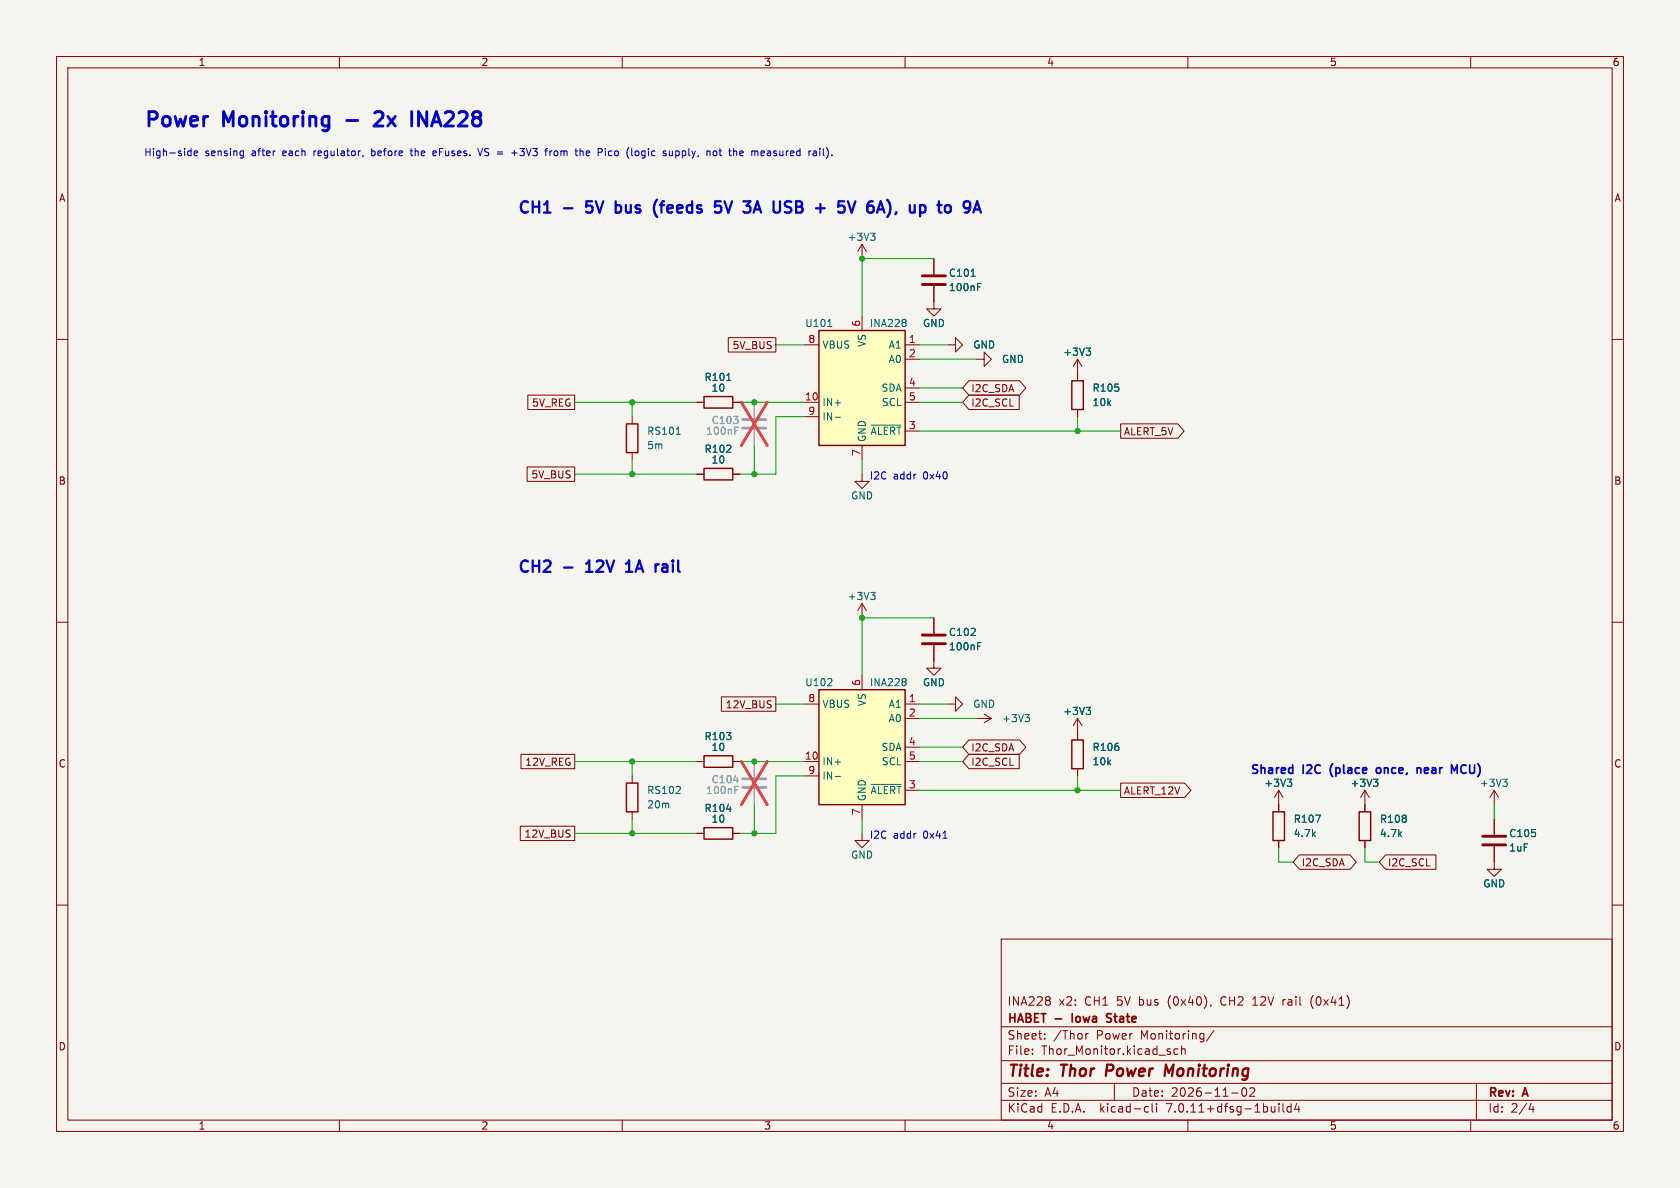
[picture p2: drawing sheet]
(kicad_sch (version 20230121) (generator eeschema)

 (paper "A4")

 (title_block
  (title "Thor Power Monitoring")
  (date "2026-11-02")
  (rev "A")
  (company "HABET - Iowa State")
  (comment 1 "INA228 x2: CH1 5V bus (0x40), CH2 12V rail (0x41)"))

 (lib_symbols
 (symbol "Device:C" (pin_numbers hide) (pin_names (offset 0.254)) (in_bom yes) (on_board yes)
  (property "Reference" "C" (at 0.635 2.54 0) (effects (font (size 1.27 1.27)) (justify left)))
  (property "Value" "C" (at 0.635 -2.54 0) (effects (font (size 1.27 1.27)) (justify left)))
  (property "Footprint" "" (at 0.9652 -3.81 0) (effects (font (size 1.27 1.27)) hide))
  (property "Datasheet" "~" (at 0 0 0) (effects (font (size 1.27 1.27)) hide))
  (symbol "C_0_1"
   (polyline (pts (xy -2.032 -0.762) (xy 2.032 -0.762)) (stroke (width 0.508) (type default)) (fill (type none)))
   (polyline (pts (xy -2.032 0.762) (xy 2.032 0.762)) (stroke (width 0.508) (type default)) (fill (type none))))
  (symbol "C_1_1"
   (pin passive line (at 0 3.81 270) (length 2.794) (name "~" (effects (font (size 1.27 1.27)))) (number "1" (effects (font (size 1.27 1.27)))))
   (pin passive line (at 0 -3.81 90) (length 2.794) (name "~" (effects (font (size 1.27 1.27)))) (number "2" (effects (font (size 1.27 1.27)))))))
 (symbol "Device:R" (pin_numbers hide) (pin_names (offset 0)) (in_bom yes) (on_board yes)
  (property "Reference" "R" (at 2.032 0 90) (effects (font (size 1.27 1.27))))
  (property "Value" "R" (at 0 0 90) (effects (font (size 1.27 1.27))))
  (property "Footprint" "" (at -1.778 0 90) (effects (font (size 1.27 1.27)) hide))
  (property "Datasheet" "~" (at 0 0 0) (effects (font (size 1.27 1.27)) hide))
  (symbol "R_0_1"
   (rectangle (start -1.016 -2.54) (end 1.016 2.54) (stroke (width 0.254) (type default)) (fill (type none))))
  (symbol "R_1_1"
   (pin passive line (at 0 3.81 270) (length 1.27) (name "~" (effects (font (size 1.27 1.27)))) (number "1" (effects (font (size 1.27 1.27)))))
   (pin passive line (at 0 -3.81 90) (length 1.27) (name "~" (effects (font (size 1.27 1.27)))) (number "2" (effects (font (size 1.27 1.27)))))))
 (symbol "Thor_Power:INA228" (in_bom yes) (on_board yes)
  (property "Reference" "U" (at -7.62 11.43 0) (effects (font (size 1.27 1.27)) (justify left bottom)))
  (property "Value" "INA228" (at 7.62 11.43 0) (effects (font (size 1.27 1.27)) (justify right bottom)))
  (property "Footprint" "Package_SO:VSSOP-10_3x3mm_P0.5mm" (at 0 -15.24 0) (effects (font (size 1.27 1.27)) hide))
  (property "Datasheet" "https://www.ti.com/lit/ds/symlink/ina228.pdf" (at 0 0 0) (effects (font (size 1.27 1.27)) hide))
  (symbol "INA228_0_1"
   (rectangle (start -7.62 10.16) (end 7.62 -10.16) (stroke (width 0.254) (type default)) (fill (type background))))
  (symbol "INA228_1_1"
   (pin input line (at 10.16 7.62 180) (length 2.54) (name "A1" (effects (font (size 1.27 1.27)))) (number "1" (effects (font (size 1.27 1.27)))))
   (pin input line (at 10.16 5.08 180) (length 2.54) (name "A0" (effects (font (size 1.27 1.27)))) (number "2" (effects (font (size 1.27 1.27)))))
   (pin open_collector line (at 10.16 -7.62 180) (length 2.54) (name "~{ALERT}" (effects (font (size 1.27 1.27)))) (number "3" (effects (font (size 1.27 1.27)))))
   (pin bidirectional line (at 10.16 0 180) (length 2.54) (name "SDA" (effects (font (size 1.27 1.27)))) (number "4" (effects (font (size 1.27 1.27)))))
   (pin input line (at 10.16 -2.54 180) (length 2.54) (name "SCL" (effects (font (size 1.27 1.27)))) (number "5" (effects (font (size 1.27 1.27)))))
   (pin power_in line (at 0 12.7 270) (length 2.54) (name "VS" (effects (font (size 1.27 1.27)))) (number "6" (effects (font (size 1.27 1.27)))))
   (pin power_in line (at 0 -12.7 90) (length 2.54) (name "GND" (effects (font (size 1.27 1.27)))) (number "7" (effects (font (size 1.27 1.27)))))
   (pin input line (at -10.16 7.62 0) (length 2.54) (name "VBUS" (effects (font (size 1.27 1.27)))) (number "8" (effects (font (size 1.27 1.27)))))
   (pin input line (at -10.16 -5.08 0) (length 2.54) (name "IN-" (effects (font (size 1.27 1.27)))) (number "9" (effects (font (size 1.27 1.27)))))
   (pin input line (at -10.16 -2.54 0) (length 2.54) (name "IN+" (effects (font (size 1.27 1.27)))) (number "10" (effects (font (size 1.27 1.27)))))))
 (symbol "power:+3V3" (power) (pin_names (offset 0)) (in_bom yes) (on_board yes)
  (property "Reference" "#PWR" (at 0 -3.81 0) (effects (font (size 1.27 1.27)) hide))
  (property "Value" "+3V3" (at 0 3.556 0) (effects (font (size 1.27 1.27))))
  (property "Footprint" "" (at 0 0 0) (effects (font (size 1.27 1.27)) hide))
  (property "Datasheet" "" (at 0 0 0) (effects (font (size 1.27 1.27)) hide))
  (symbol "+3V3_0_1"
   (polyline (pts (xy -0.762 1.27) (xy 0 2.54)) (stroke (width 0) (type default)) (fill (type none)))
   (polyline (pts (xy 0 0) (xy 0 2.54)) (stroke (width 0) (type default)) (fill (type none)))
   (polyline (pts (xy 0 2.54) (xy 0.762 1.27)) (stroke (width 0) (type default)) (fill (type none))))
  (symbol "+3V3_1_1"
   (pin power_in line (at 0 0 90) (length 0) hide (name "+3V3" (effects (font (size 1.27 1.27)))) (number "1" (effects (font (size 1.27 1.27)))))))
 (symbol "power:GND" (power) (pin_names (offset 0)) (in_bom yes) (on_board yes)
  (property "Reference" "#PWR" (at 0 -6.35 0) (effects (font (size 1.27 1.27)) hide))
  (property "Value" "GND" (at 0 -3.81 0) (effects (font (size 1.27 1.27))))
  (property "Footprint" "" (at 0 0 0) (effects (font (size 1.27 1.27)) hide))
  (property "Datasheet" "" (at 0 0 0) (effects (font (size 1.27 1.27)) hide))
  (symbol "GND_0_1"
   (polyline (pts (xy 0 0) (xy 0 -1.27) (xy 1.27 -1.27) (xy 0 -2.54) (xy -1.27 -1.27) (xy 0 -1.27)) (stroke (width 0) (type default)) (fill (type none))))
  (symbol "GND_1_1"
   (pin power_in line (at 0 0 270) (length 0) hide (name "GND" (effects (font (size 1.27 1.27)))) (number "1" (effects (font (size 1.27 1.27))))))))

 (junction (at 111.76 71.12) (diameter 0) (color 0 0 0 0))
 (junction (at 111.76 83.82) (diameter 0) (color 0 0 0 0))
 (junction (at 133.35 71.12) (diameter 0) (color 0 0 0 0))
 (junction (at 133.35 83.82) (diameter 0) (color 0 0 0 0))
 (junction (at 152.4 45.72) (diameter 0) (color 0 0 0 0))
 (junction (at 190.5 76.2) (diameter 0) (color 0 0 0 0))
 (junction (at 111.76 134.62) (diameter 0) (color 0 0 0 0))
 (junction (at 111.76 147.32) (diameter 0) (color 0 0 0 0))
 (junction (at 133.35 134.62) (diameter 0) (color 0 0 0 0))
 (junction (at 133.35 147.32) (diameter 0) (color 0 0 0 0))
 (junction (at 152.4 109.22) (diameter 0) (color 0 0 0 0))
 (junction (at 190.5 139.7) (diameter 0) (color 0 0 0 0))
 (wire (pts (xy 111.76 73.66) (xy 111.76 71.12)) (stroke (width 0) (type default)))
 (wire (pts (xy 111.76 81.28) (xy 111.76 83.82)) (stroke (width 0) (type default)))
 (wire (pts (xy 101.6 71.12) (xy 111.76 71.12)) (stroke (width 0) (type default)))
 (wire (pts (xy 111.76 71.12) (xy 123.19 71.12)) (stroke (width 0) (type default)))
 (wire (pts (xy 101.6 83.82) (xy 111.76 83.82)) (stroke (width 0) (type default)))
 (wire (pts (xy 111.76 83.82) (xy 123.19 83.82)) (stroke (width 0) (type default)))
 (wire (pts (xy 130.81 71.12) (xy 133.35 71.12)) (stroke (width 0) (type default)))
 (wire (pts (xy 133.35 71.12) (xy 142.24 71.12)) (stroke (width 0) (type default)))
 (wire (pts (xy 130.81 83.82) (xy 133.35 83.82)) (stroke (width 0) (type default)))
 (wire (pts (xy 133.35 83.82) (xy 137.16 83.82)) (stroke (width 0) (type default)))
 (wire (pts (xy 137.16 83.82) (xy 137.16 73.66)) (stroke (width 0) (type default)))
 (wire (pts (xy 137.16 73.66) (xy 142.24 73.66)) (stroke (width 0) (type default)))
 (wire (pts (xy 133.35 78.74) (xy 133.35 83.82)) (stroke (width 0) (type default)))
 (wire (pts (xy 137.16 60.96) (xy 142.24 60.96)) (stroke (width 0) (type default)))
 (wire (pts (xy 152.4 55.88) (xy 152.4 45.72)) (stroke (width 0) (type default)))
 (wire (pts (xy 152.4 45.72) (xy 165.1 45.72)) (stroke (width 0) (type default)))
 (wire (pts (xy 152.4 81.28) (xy 152.4 83.82)) (stroke (width 0) (type default)))
 (wire (pts (xy 162.56 60.96) (xy 167.64 60.96)) (stroke (width 0) (type default)))
 (wire (pts (xy 162.56 63.5) (xy 172.72 63.5)) (stroke (width 0) (type default)))
 (wire (pts (xy 162.56 68.58) (xy 170.18 68.58)) (stroke (width 0) (type default)))
 (wire (pts (xy 162.56 71.12) (xy 170.18 71.12)) (stroke (width 0) (type default)))
 (wire (pts (xy 162.56 76.2) (xy 190.5 76.2)) (stroke (width 0) (type default)))
 (wire (pts (xy 190.5 76.2) (xy 198.12 76.2)) (stroke (width 0) (type default)))
 (wire (pts (xy 190.5 73.66) (xy 190.5 76.2)) (stroke (width 0) (type default)))
 (wire (pts (xy 111.76 137.16) (xy 111.76 134.62)) (stroke (width 0) (type default)))
 (wire (pts (xy 111.76 144.78) (xy 111.76 147.32)) (stroke (width 0) (type default)))
 (wire (pts (xy 101.6 134.62) (xy 111.76 134.62)) (stroke (width 0) (type default)))
 (wire (pts (xy 111.76 134.62) (xy 123.19 134.62)) (stroke (width 0) (type default)))
 (wire (pts (xy 101.6 147.32) (xy 111.76 147.32)) (stroke (width 0) (type default)))
 (wire (pts (xy 111.76 147.32) (xy 123.19 147.32)) (stroke (width 0) (type default)))
 (wire (pts (xy 130.81 134.62) (xy 133.35 134.62)) (stroke (width 0) (type default)))
 (wire (pts (xy 133.35 134.62) (xy 142.24 134.62)) (stroke (width 0) (type default)))
 (wire (pts (xy 130.81 147.32) (xy 133.35 147.32)) (stroke (width 0) (type default)))
 (wire (pts (xy 133.35 147.32) (xy 137.16 147.32)) (stroke (width 0) (type default)))
 (wire (pts (xy 137.16 147.32) (xy 137.16 137.16)) (stroke (width 0) (type default)))
 (wire (pts (xy 137.16 137.16) (xy 142.24 137.16)) (stroke (width 0) (type default)))
 (wire (pts (xy 133.35 142.24) (xy 133.35 147.32)) (stroke (width 0) (type default)))
 (wire (pts (xy 137.16 124.46) (xy 142.24 124.46)) (stroke (width 0) (type default)))
 (wire (pts (xy 152.4 119.38) (xy 152.4 109.22)) (stroke (width 0) (type default)))
 (wire (pts (xy 152.4 109.22) (xy 165.1 109.22)) (stroke (width 0) (type default)))
 (wire (pts (xy 152.4 144.78) (xy 152.4 147.32)) (stroke (width 0) (type default)))
 (wire (pts (xy 162.56 124.46) (xy 167.64 124.46)) (stroke (width 0) (type default)))
 (wire (pts (xy 162.56 127) (xy 172.72 127)) (stroke (width 0) (type default)))
 (wire (pts (xy 162.56 132.08) (xy 170.18 132.08)) (stroke (width 0) (type default)))
 (wire (pts (xy 162.56 134.62) (xy 170.18 134.62)) (stroke (width 0) (type default)))
 (wire (pts (xy 162.56 139.7) (xy 190.5 139.7)) (stroke (width 0) (type default)))
 (wire (pts (xy 190.5 139.7) (xy 198.12 139.7)) (stroke (width 0) (type default)))
 (wire (pts (xy 190.5 137.16) (xy 190.5 139.7)) (stroke (width 0) (type default)))
 (wire (pts (xy 226.06 149.86) (xy 226.06 152.4)) (stroke (width 0) (type default)))
 (wire (pts (xy 226.06 152.4) (xy 228.6 152.4)) (stroke (width 0) (type default)))
 (wire (pts (xy 241.3 149.86) (xy 241.3 152.4)) (stroke (width 0) (type default)))
 (wire (pts (xy 241.3 152.4) (xy 243.84 152.4)) (stroke (width 0) (type default)))
 (wire (pts (xy 264.16 142.24) (xy 264.16 144.78)) (stroke (width 0) (type default)))
 (text "Power Monitoring - 2x INA228" (at 25.4 22.86 0) (effects (font (size 2.54 2.54) bold) (justify left bottom)))
 (text "High-side sensing after each regulator, before the eFuses. VS = +3V3 from the Pico (logic supply, not the measured rail)." (at 25.4 27.94 0) (effects (font (size 1.27 1.27)) (justify left bottom)))
 (text "CH1 - 5V bus (feeds 5V 3A USB + 5V 6A), up to 9A" (at 91.44 38.1 0) (effects (font (size 2.0 2.0) bold) (justify left bottom)))
 (symbol (lib_id "Thor_Power:INA228") (at 152.4 68.58 0) (unit 1) (in_bom yes) (on_board yes) (dnp no)
  (property "Reference" "U101" (at 142.24 57.15 0) (effects (font (size 1.27 1.27)) (justify left)))
  (property "Value" "INA228" (at 153.67 57.15 0) (effects (font (size 1.27 1.27)) (justify left)))
  (property "Footprint" "Package_SO:VSSOP-10_3x3mm_P0.5mm" (at 152.4 68.58 0) (effects (font (size 1.27 1.27)) hide))
  (property "Datasheet" "https://www.ti.com/lit/ds/symlink/ina228.pdf" (at 152.4 68.58 0) (effects (font (size 1.27 1.27)) hide))
  (property "MPN" "INA228AIDGSR" (at 152.4 68.58 0) (effects (font (size 1.27 1.27)) hide))
  (property "Manufacturer" "Texas Instruments" (at 152.4 68.58 0) (effects (font (size 1.27 1.27)) hide)) (pin "1") (pin "2") (pin "3") (pin "4") (pin "5") (pin "6") (pin "7") (pin "8") (pin "9") (pin "10"))
 (text "I2C addr 0x40" (at 153.67 85.09 0) (effects (font (size 1.27 1.27)) (justify left bottom)))
 (symbol (lib_id "Device:R") (at 111.76 77.47 0) (unit 1) (in_bom yes) (on_board yes) (dnp no)
  (property "Reference" "RS101" (at 114.3 76.2 0) (effects (font (size 1.27 1.27)) (justify left)))
  (property "Value" "5m" (at 114.3 78.74 0) (effects (font (size 1.27 1.27)) (justify left)))
  (property "Footprint" "Resistor_SMD:R_2512_6332Metric" (at 111.76 77.47 0) (effects (font (size 1.27 1.27)) hide))
  (property "Datasheet" "~" (at 111.76 77.47 0) (effects (font (size 1.27 1.27)) hide))
  (property "MPN" "WSL25125L000FEA" (at 111.76 77.47 0) (effects (font (size 1.27 1.27)) hide))
  (property "Manufacturer" "Vishay Dale" (at 111.76 77.47 0) (effects (font (size 1.27 1.27)) hide))
  (property "Note" "Kelvin-route IN+/IN- from inner pad edges" (at 111.76 77.47 0) (effects (font (size 1.27 1.27)) hide)) (pin "1") (pin "2"))
 (global_label "5V_REG" (shape passive) (at 101.6 71.12 180) (fields_autoplaced) (effects (font (size 1.27 1.27)) (justify right))
  (property "Intersheetrefs" "${INTERSHEET_REFS}" (at 101.6 71.12 0) (effects (font (size 1.27 1.27)) (justify right) hide)))
 (global_label "5V_BUS" (shape passive) (at 101.6 83.82 180) (fields_autoplaced) (effects (font (size 1.27 1.27)) (justify right))
  (property "Intersheetrefs" "${INTERSHEET_REFS}" (at 101.6 83.82 0) (effects (font (size 1.27 1.27)) (justify right) hide)))
 (symbol (lib_id "Device:R") (at 127 71.12 90) (unit 1) (in_bom yes) (on_board yes) (dnp no)
  (property "Reference" "R101" (at 127 66.675 90) (effects (font (size 1.27 1.27))))
  (property "Value" "10" (at 127 68.58 90) (effects (font (size 1.27 1.27))))
  (property "Footprint" "Resistor_SMD:R_0603_1608Metric" (at 127 71.12 0) (effects (font (size 1.27 1.27)) hide))
  (property "Datasheet" "~" (at 127 71.12 0) (effects (font (size 1.27 1.27)) hide))
  (property "MPN" "RC0603FR-0710RL" (at 127 71.12 0) (effects (font (size 1.27 1.27)) hide))
  (property "Manufacturer" "Yageo" (at 127 71.12 0) (effects (font (size 1.27 1.27)) hide)) (pin "1") (pin "2"))
 (symbol (lib_id "Device:R") (at 127 83.82 90) (unit 1) (in_bom yes) (on_board yes) (dnp no)
  (property "Reference" "R102" (at 127 79.375 90) (effects (font (size 1.27 1.27))))
  (property "Value" "10" (at 127 81.28 90) (effects (font (size 1.27 1.27))))
  (property "Footprint" "Resistor_SMD:R_0603_1608Metric" (at 127 83.82 0) (effects (font (size 1.27 1.27)) hide))
  (property "Datasheet" "~" (at 127 83.82 0) (effects (font (size 1.27 1.27)) hide))
  (property "MPN" "RC0603FR-0710RL" (at 127 83.82 0) (effects (font (size 1.27 1.27)) hide))
  (property "Manufacturer" "Yageo" (at 127 83.82 0) (effects (font (size 1.27 1.27)) hide)) (pin "1") (pin "2"))
 (symbol (lib_id "Device:C") (at 133.35 74.93 0) (unit 1) (in_bom yes) (on_board yes) (dnp yes)
  (property "Reference" "C103" (at 130.81 74.295 0) (effects (font (size 1.27 1.27)) (justify right)))
  (property "Value" "100nF" (at 130.81 76.2 0) (effects (font (size 1.27 1.27)) (justify right)))
  (property "Footprint" "Capacitor_SMD:C_0603_1608Metric" (at 133.35 74.93 0) (effects (font (size 1.27 1.27)) hide))
  (property "Datasheet" "~" (at 133.35 74.93 0) (effects (font (size 1.27 1.27)) hide))
  (property "MPN" "GRM188R71H104KA93D" (at 133.35 74.93 0) (effects (font (size 1.27 1.27)) hide))
  (property "Manufacturer" "Murata" (at 133.35 74.93 0) (effects (font (size 1.27 1.27)) hide))
  (property "Note" "DNP - optional input filter" (at 133.35 74.93 0) (effects (font (size 1.27 1.27)) hide)) (pin "1") (pin "2"))
 (global_label "5V_BUS" (shape passive) (at 137.16 60.96 180) (fields_autoplaced) (effects (font (size 1.27 1.27)) (justify right))
  (property "Intersheetrefs" "${INTERSHEET_REFS}" (at 137.16 60.96 0) (effects (font (size 1.27 1.27)) (justify right) hide)))
 (symbol (lib_id "power:+3V3") (at 152.4 45.72 0) (unit 1) (in_bom yes) (on_board yes) (dnp no)
  (property "Reference" "#PWR001" (at 152.4 45.72 0) (effects (font (size 1.27 1.27)) hide))
  (property "Value" "+3V3" (at 152.4 41.91 0) (effects (font (size 1.27 1.27))))
  (property "Footprint" "" (at 152.4 45.72 0) (effects (font (size 1.27 1.27)) hide))
  (property "Datasheet" "" (at 152.4 45.72 0) (effects (font (size 1.27 1.27)) hide)) (pin "1"))
 (symbol (lib_id "Device:C") (at 165.1 49.53 0) (unit 1) (in_bom yes) (on_board yes) (dnp no)
  (property "Reference" "C101" (at 167.64 48.26 0) (effects (font (size 1.27 1.27)) (justify left)))
  (property "Value" "100nF" (at 167.64 50.8 0) (effects (font (size 1.27 1.27)) (justify left)))
  (property "Footprint" "Capacitor_SMD:C_0603_1608Metric" (at 165.1 49.53 0) (effects (font (size 1.27 1.27)) hide))
  (property "Datasheet" "~" (at 165.1 49.53 0) (effects (font (size 1.27 1.27)) hide))
  (property "MPN" "GRM188R71C104KA01D" (at 165.1 49.53 0) (effects (font (size 1.27 1.27)) hide))
  (property "Manufacturer" "Murata" (at 165.1 49.53 0) (effects (font (size 1.27 1.27)) hide)) (pin "1") (pin "2"))
 (symbol (lib_id "power:GND") (at 165.1 53.34 0) (unit 1) (in_bom yes) (on_board yes) (dnp no)
  (property "Reference" "#PWR002" (at 165.1 53.34 0) (effects (font (size 1.27 1.27)) hide))
  (property "Value" "GND" (at 165.1 57.15 0) (effects (font (size 1.27 1.27))))
  (property "Footprint" "" (at 165.1 53.34 0) (effects (font (size 1.27 1.27)) hide))
  (property "Datasheet" "" (at 165.1 53.34 0) (effects (font (size 1.27 1.27)) hide)) (pin "1"))
 (symbol (lib_id "power:GND") (at 152.4 83.82 0) (unit 1) (in_bom yes) (on_board yes) (dnp no)
  (property "Reference" "#PWR003" (at 152.4 83.82 0) (effects (font (size 1.27 1.27)) hide))
  (property "Value" "GND" (at 152.4 87.63 0) (effects (font (size 1.27 1.27))))
  (property "Footprint" "" (at 152.4 83.82 0) (effects (font (size 1.27 1.27)) hide))
  (property "Datasheet" "" (at 152.4 83.82 0) (effects (font (size 1.27 1.27)) hide)) (pin "1"))
 (symbol (lib_id "power:GND") (at 167.64 60.96 90) (unit 1) (in_bom yes) (on_board yes) (dnp no)
  (property "Reference" "#PWR004" (at 167.64 60.96 0) (effects (font (size 1.27 1.27)) hide))
  (property "Value" "GND" (at 173.99 60.96 90) (effects (font (size 1.27 1.27))))
  (property "Footprint" "" (at 167.64 60.96 0) (effects (font (size 1.27 1.27)) hide))
  (property "Datasheet" "" (at 167.64 60.96 0) (effects (font (size 1.27 1.27)) hide)) (pin "1"))
 (symbol (lib_id "power:GND") (at 172.72 63.5 90) (unit 1) (in_bom yes) (on_board yes) (dnp no)
  (property "Reference" "#PWR005" (at 172.72 63.5 0) (effects (font (size 1.27 1.27)) hide))
  (property "Value" "GND" (at 179.07 63.5 90) (effects (font (size 1.27 1.27))))
  (property "Footprint" "" (at 172.72 63.5 0) (effects (font (size 1.27 1.27)) hide))
  (property "Datasheet" "" (at 172.72 63.5 0) (effects (font (size 1.27 1.27)) hide)) (pin "1"))
 (global_label "I2C_SDA" (shape bidirectional) (at 170.18 68.58 0) (fields_autoplaced) (effects (font (size 1.27 1.27)) (justify left))
  (property "Intersheetrefs" "${INTERSHEET_REFS}" (at 170.18 68.58 0) (effects (font (size 1.27 1.27)) (justify left) hide)))
 (global_label "I2C_SCL" (shape input) (at 170.18 71.12 0) (fields_autoplaced) (effects (font (size 1.27 1.27)) (justify left))
  (property "Intersheetrefs" "${INTERSHEET_REFS}" (at 170.18 71.12 0) (effects (font (size 1.27 1.27)) (justify left) hide)))
 (global_label "ALERT_5V" (shape output) (at 198.12 76.2 0) (fields_autoplaced) (effects (font (size 1.27 1.27)) (justify left))
  (property "Intersheetrefs" "${INTERSHEET_REFS}" (at 198.12 76.2 0) (effects (font (size 1.27 1.27)) (justify left) hide)))
 (symbol (lib_id "Device:R") (at 190.5 69.85 0) (unit 1) (in_bom yes) (on_board yes) (dnp no)
  (property "Reference" "R105" (at 193.04 68.58 0) (effects (font (size 1.27 1.27)) (justify left)))
  (property "Value" "10k" (at 193.04 71.12 0) (effects (font (size 1.27 1.27)) (justify left)))
  (property "Footprint" "Resistor_SMD:R_0603_1608Metric" (at 190.5 69.85 0) (effects (font (size 1.27 1.27)) hide))
  (property "Datasheet" "~" (at 190.5 69.85 0) (effects (font (size 1.27 1.27)) hide))
  (property "MPN" "RC0603FR-0710KL" (at 190.5 69.85 0) (effects (font (size 1.27 1.27)) hide))
  (property "Manufacturer" "Yageo" (at 190.5 69.85 0) (effects (font (size 1.27 1.27)) hide)) (pin "1") (pin "2"))
 (symbol (lib_id "power:+3V3") (at 190.5 66.04 0) (unit 1) (in_bom yes) (on_board yes) (dnp no)
  (property "Reference" "#PWR006" (at 190.5 66.04 0) (effects (font (size 1.27 1.27)) hide))
  (property "Value" "+3V3" (at 190.5 62.23 0) (effects (font (size 1.27 1.27))))
  (property "Footprint" "" (at 190.5 66.04 0) (effects (font (size 1.27 1.27)) hide))
  (property "Datasheet" "" (at 190.5 66.04 0) (effects (font (size 1.27 1.27)) hide)) (pin "1"))
 (text "CH2 - 12V 1A rail" (at 91.44 101.6 0) (effects (font (size 2.0 2.0) bold) (justify left bottom)))
 (symbol (lib_id "Thor_Power:INA228") (at 152.4 132.08 0) (unit 1) (in_bom yes) (on_board yes) (dnp no)
  (property "Reference" "U102" (at 142.24 120.65 0) (effects (font (size 1.27 1.27)) (justify left)))
  (property "Value" "INA228" (at 153.67 120.65 0) (effects (font (size 1.27 1.27)) (justify left)))
  (property "Footprint" "Package_SO:VSSOP-10_3x3mm_P0.5mm" (at 152.4 132.08 0) (effects (font (size 1.27 1.27)) hide))
  (property "Datasheet" "https://www.ti.com/lit/ds/symlink/ina228.pdf" (at 152.4 132.08 0) (effects (font (size 1.27 1.27)) hide))
  (property "MPN" "INA228AIDGSR" (at 152.4 132.08 0) (effects (font (size 1.27 1.27)) hide))
  (property "Manufacturer" "Texas Instruments" (at 152.4 132.08 0) (effects (font (size 1.27 1.27)) hide)) (pin "1") (pin "2") (pin "3") (pin "4") (pin "5") (pin "6") (pin "7") (pin "8") (pin "9") (pin "10"))
 (text "I2C addr 0x41" (at 153.67 148.59 0) (effects (font (size 1.27 1.27)) (justify left bottom)))
 (symbol (lib_id "Device:R") (at 111.76 140.97 0) (unit 1) (in_bom yes) (on_board yes) (dnp no)
  (property "Reference" "RS102" (at 114.3 139.7 0) (effects (font (size 1.27 1.27)) (justify left)))
  (property "Value" "20m" (at 114.3 142.24 0) (effects (font (size 1.27 1.27)) (justify left)))
  (property "Footprint" "Resistor_SMD:R_1206_3216Metric" (at 111.76 140.97 0) (effects (font (size 1.27 1.27)) hide))
  (property "Datasheet" "~" (at 111.76 140.97 0) (effects (font (size 1.27 1.27)) hide))
  (property "MPN" "WSL1206R0200FEA" (at 111.76 140.97 0) (effects (font (size 1.27 1.27)) hide))
  (property "Manufacturer" "Vishay Dale" (at 111.76 140.97 0) (effects (font (size 1.27 1.27)) hide))
  (property "Note" "Kelvin-route IN+/IN- from inner pad edges" (at 111.76 140.97 0) (effects (font (size 1.27 1.27)) hide)) (pin "1") (pin "2"))
 (global_label "12V_REG" (shape passive) (at 101.6 134.62 180) (fields_autoplaced) (effects (font (size 1.27 1.27)) (justify right))
  (property "Intersheetrefs" "${INTERSHEET_REFS}" (at 101.6 134.62 0) (effects (font (size 1.27 1.27)) (justify right) hide)))
 (global_label "12V_BUS" (shape passive) (at 101.6 147.32 180) (fields_autoplaced) (effects (font (size 1.27 1.27)) (justify right))
  (property "Intersheetrefs" "${INTERSHEET_REFS}" (at 101.6 147.32 0) (effects (font (size 1.27 1.27)) (justify right) hide)))
 (symbol (lib_id "Device:R") (at 127 134.62 90) (unit 1) (in_bom yes) (on_board yes) (dnp no)
  (property "Reference" "R103" (at 127 130.175 90) (effects (font (size 1.27 1.27))))
  (property "Value" "10" (at 127 132.08 90) (effects (font (size 1.27 1.27))))
  (property "Footprint" "Resistor_SMD:R_0603_1608Metric" (at 127 134.62 0) (effects (font (size 1.27 1.27)) hide))
  (property "Datasheet" "~" (at 127 134.62 0) (effects (font (size 1.27 1.27)) hide))
  (property "MPN" "RC0603FR-0710RL" (at 127 134.62 0) (effects (font (size 1.27 1.27)) hide))
  (property "Manufacturer" "Yageo" (at 127 134.62 0) (effects (font (size 1.27 1.27)) hide)) (pin "1") (pin "2"))
 (symbol (lib_id "Device:R") (at 127 147.32 90) (unit 1) (in_bom yes) (on_board yes) (dnp no)
  (property "Reference" "R104" (at 127 142.875 90) (effects (font (size 1.27 1.27))))
  (property "Value" "10" (at 127 144.78 90) (effects (font (size 1.27 1.27))))
  (property "Footprint" "Resistor_SMD:R_0603_1608Metric" (at 127 147.32 0) (effects (font (size 1.27 1.27)) hide))
  (property "Datasheet" "~" (at 127 147.32 0) (effects (font (size 1.27 1.27)) hide))
  (property "MPN" "RC0603FR-0710RL" (at 127 147.32 0) (effects (font (size 1.27 1.27)) hide))
  (property "Manufacturer" "Yageo" (at 127 147.32 0) (effects (font (size 1.27 1.27)) hide)) (pin "1") (pin "2"))
 (symbol (lib_id "Device:C") (at 133.35 138.43 0) (unit 1) (in_bom yes) (on_board yes) (dnp yes)
  (property "Reference" "C104" (at 130.81 137.795 0) (effects (font (size 1.27 1.27)) (justify right)))
  (property "Value" "100nF" (at 130.81 139.7 0) (effects (font (size 1.27 1.27)) (justify right)))
  (property "Footprint" "Capacitor_SMD:C_0603_1608Metric" (at 133.35 138.43 0) (effects (font (size 1.27 1.27)) hide))
  (property "Datasheet" "~" (at 133.35 138.43 0) (effects (font (size 1.27 1.27)) hide))
  (property "MPN" "GRM188R71H104KA93D" (at 133.35 138.43 0) (effects (font (size 1.27 1.27)) hide))
  (property "Manufacturer" "Murata" (at 133.35 138.43 0) (effects (font (size 1.27 1.27)) hide))
  (property "Note" "DNP - optional input filter" (at 133.35 138.43 0) (effects (font (size 1.27 1.27)) hide)) (pin "1") (pin "2"))
 (global_label "12V_BUS" (shape passive) (at 137.16 124.46 180) (fields_autoplaced) (effects (font (size 1.27 1.27)) (justify right))
  (property "Intersheetrefs" "${INTERSHEET_REFS}" (at 137.16 124.46 0) (effects (font (size 1.27 1.27)) (justify right) hide)))
 (symbol (lib_id "power:+3V3") (at 152.4 109.22 0) (unit 1) (in_bom yes) (on_board yes) (dnp no)
  (property "Reference" "#PWR007" (at 152.4 109.22 0) (effects (font (size 1.27 1.27)) hide))
  (property "Value" "+3V3" (at 152.4 105.41 0) (effects (font (size 1.27 1.27))))
  (property "Footprint" "" (at 152.4 109.22 0) (effects (font (size 1.27 1.27)) hide))
  (property "Datasheet" "" (at 152.4 109.22 0) (effects (font (size 1.27 1.27)) hide)) (pin "1"))
 (symbol (lib_id "Device:C") (at 165.1 113.03 0) (unit 1) (in_bom yes) (on_board yes) (dnp no)
  (property "Reference" "C102" (at 167.64 111.76 0) (effects (font (size 1.27 1.27)) (justify left)))
  (property "Value" "100nF" (at 167.64 114.3 0) (effects (font (size 1.27 1.27)) (justify left)))
  (property "Footprint" "Capacitor_SMD:C_0603_1608Metric" (at 165.1 113.03 0) (effects (font (size 1.27 1.27)) hide))
  (property "Datasheet" "~" (at 165.1 113.03 0) (effects (font (size 1.27 1.27)) hide))
  (property "MPN" "GRM188R71C104KA01D" (at 165.1 113.03 0) (effects (font (size 1.27 1.27)) hide))
  (property "Manufacturer" "Murata" (at 165.1 113.03 0) (effects (font (size 1.27 1.27)) hide)) (pin "1") (pin "2"))
 (symbol (lib_id "power:GND") (at 165.1 116.84 0) (unit 1) (in_bom yes) (on_board yes) (dnp no)
  (property "Reference" "#PWR008" (at 165.1 116.84 0) (effects (font (size 1.27 1.27)) hide))
  (property "Value" "GND" (at 165.1 120.65 0) (effects (font (size 1.27 1.27))))
  (property "Footprint" "" (at 165.1 116.84 0) (effects (font (size 1.27 1.27)) hide))
  (property "Datasheet" "" (at 165.1 116.84 0) (effects (font (size 1.27 1.27)) hide)) (pin "1"))
 (symbol (lib_id "power:GND") (at 152.4 147.32 0) (unit 1) (in_bom yes) (on_board yes) (dnp no)
  (property "Reference" "#PWR009" (at 152.4 147.32 0) (effects (font (size 1.27 1.27)) hide))
  (property "Value" "GND" (at 152.4 151.13 0) (effects (font (size 1.27 1.27))))
  (property "Footprint" "" (at 152.4 147.32 0) (effects (font (size 1.27 1.27)) hide))
  (property "Datasheet" "" (at 152.4 147.32 0) (effects (font (size 1.27 1.27)) hide)) (pin "1"))
 (symbol (lib_id "power:GND") (at 167.64 124.46 90) (unit 1) (in_bom yes) (on_board yes) (dnp no)
  (property "Reference" "#PWR010" (at 167.64 124.46 0) (effects (font (size 1.27 1.27)) hide))
  (property "Value" "GND" (at 173.99 124.46 90) (effects (font (size 1.27 1.27))))
  (property "Footprint" "" (at 167.64 124.46 0) (effects (font (size 1.27 1.27)) hide))
  (property "Datasheet" "" (at 167.64 124.46 0) (effects (font (size 1.27 1.27)) hide)) (pin "1"))
 (symbol (lib_id "power:+3V3") (at 172.72 127 270) (unit 1) (in_bom yes) (on_board yes) (dnp no)
  (property "Reference" "#PWR011" (at 172.72 127 0) (effects (font (size 1.27 1.27)) hide))
  (property "Value" "+3V3" (at 179.705 127 90) (effects (font (size 1.27 1.27))))
  (property "Footprint" "" (at 172.72 127 0) (effects (font (size 1.27 1.27)) hide))
  (property "Datasheet" "" (at 172.72 127 0) (effects (font (size 1.27 1.27)) hide)) (pin "1"))
 (global_label "I2C_SDA" (shape bidirectional) (at 170.18 132.08 0) (fields_autoplaced) (effects (font (size 1.27 1.27)) (justify left))
  (property "Intersheetrefs" "${INTERSHEET_REFS}" (at 170.18 132.08 0) (effects (font (size 1.27 1.27)) (justify left) hide)))
 (global_label "I2C_SCL" (shape input) (at 170.18 134.62 0) (fields_autoplaced) (effects (font (size 1.27 1.27)) (justify left))
  (property "Intersheetrefs" "${INTERSHEET_REFS}" (at 170.18 134.62 0) (effects (font (size 1.27 1.27)) (justify left) hide)))
 (global_label "ALERT_12V" (shape output) (at 198.12 139.7 0) (fields_autoplaced) (effects (font (size 1.27 1.27)) (justify left))
  (property "Intersheetrefs" "${INTERSHEET_REFS}" (at 198.12 139.7 0) (effects (font (size 1.27 1.27)) (justify left) hide)))
 (symbol (lib_id "Device:R") (at 190.5 133.35 0) (unit 1) (in_bom yes) (on_board yes) (dnp no)
  (property "Reference" "R106" (at 193.04 132.08 0) (effects (font (size 1.27 1.27)) (justify left)))
  (property "Value" "10k" (at 193.04 134.62 0) (effects (font (size 1.27 1.27)) (justify left)))
  (property "Footprint" "Resistor_SMD:R_0603_1608Metric" (at 190.5 133.35 0) (effects (font (size 1.27 1.27)) hide))
  (property "Datasheet" "~" (at 190.5 133.35 0) (effects (font (size 1.27 1.27)) hide))
  (property "MPN" "RC0603FR-0710KL" (at 190.5 133.35 0) (effects (font (size 1.27 1.27)) hide))
  (property "Manufacturer" "Yageo" (at 190.5 133.35 0) (effects (font (size 1.27 1.27)) hide)) (pin "1") (pin "2"))
 (symbol (lib_id "power:+3V3") (at 190.5 129.54 0) (unit 1) (in_bom yes) (on_board yes) (dnp no)
  (property "Reference" "#PWR012" (at 190.5 129.54 0) (effects (font (size 1.27 1.27)) hide))
  (property "Value" "+3V3" (at 190.5 125.73 0) (effects (font (size 1.27 1.27))))
  (property "Footprint" "" (at 190.5 129.54 0) (effects (font (size 1.27 1.27)) hide))
  (property "Datasheet" "" (at 190.5 129.54 0) (effects (font (size 1.27 1.27)) hide)) (pin "1"))
 (text "Shared I2C (place once, near MCU)" (at 220.98 137.16 0) (effects (font (size 1.5 1.5) bold) (justify left bottom)))
 (symbol (lib_id "power:+3V3") (at 226.06 142.24 0) (unit 1) (in_bom yes) (on_board yes) (dnp no)
  (property "Reference" "#PWR013" (at 226.06 142.24 0) (effects (font (size 1.27 1.27)) hide))
  (property "Value" "+3V3" (at 226.06 138.43 0) (effects (font (size 1.27 1.27))))
  (property "Footprint" "" (at 226.06 142.24 0) (effects (font (size 1.27 1.27)) hide))
  (property "Datasheet" "" (at 226.06 142.24 0) (effects (font (size 1.27 1.27)) hide)) (pin "1"))
 (symbol (lib_id "Device:R") (at 226.06 146.05 0) (unit 1) (in_bom yes) (on_board yes) (dnp no)
  (property "Reference" "R107" (at 228.6 144.78 0) (effects (font (size 1.27 1.27)) (justify left)))
  (property "Value" "4.7k" (at 228.6 147.32 0) (effects (font (size 1.27 1.27)) (justify left)))
  (property "Footprint" "Resistor_SMD:R_0603_1608Metric" (at 226.06 146.05 0) (effects (font (size 1.27 1.27)) hide))
  (property "Datasheet" "~" (at 226.06 146.05 0) (effects (font (size 1.27 1.27)) hide))
  (property "MPN" "RC0603FR-074K7L" (at 226.06 146.05 0) (effects (font (size 1.27 1.27)) hide))
  (property "Manufacturer" "Yageo" (at 226.06 146.05 0) (effects (font (size 1.27 1.27)) hide)) (pin "1") (pin "2"))
 (global_label "I2C_SDA" (shape bidirectional) (at 228.6 152.4 0) (fields_autoplaced) (effects (font (size 1.27 1.27)) (justify left))
  (property "Intersheetrefs" "${INTERSHEET_REFS}" (at 228.6 152.4 0) (effects (font (size 1.27 1.27)) (justify left) hide)))
 (symbol (lib_id "power:+3V3") (at 241.3 142.24 0) (unit 1) (in_bom yes) (on_board yes) (dnp no)
  (property "Reference" "#PWR014" (at 241.3 142.24 0) (effects (font (size 1.27 1.27)) hide))
  (property "Value" "+3V3" (at 241.3 138.43 0) (effects (font (size 1.27 1.27))))
  (property "Footprint" "" (at 241.3 142.24 0) (effects (font (size 1.27 1.27)) hide))
  (property "Datasheet" "" (at 241.3 142.24 0) (effects (font (size 1.27 1.27)) hide)) (pin "1"))
 (symbol (lib_id "Device:R") (at 241.3 146.05 0) (unit 1) (in_bom yes) (on_board yes) (dnp no)
  (property "Reference" "R108" (at 243.84 144.78 0) (effects (font (size 1.27 1.27)) (justify left)))
  (property "Value" "4.7k" (at 243.84 147.32 0) (effects (font (size 1.27 1.27)) (justify left)))
  (property "Footprint" "Resistor_SMD:R_0603_1608Metric" (at 241.3 146.05 0) (effects (font (size 1.27 1.27)) hide))
  (property "Datasheet" "~" (at 241.3 146.05 0) (effects (font (size 1.27 1.27)) hide))
  (property "MPN" "RC0603FR-074K7L" (at 241.3 146.05 0) (effects (font (size 1.27 1.27)) hide))
  (property "Manufacturer" "Yageo" (at 241.3 146.05 0) (effects (font (size 1.27 1.27)) hide)) (pin "1") (pin "2"))
 (global_label "I2C_SCL" (shape input) (at 243.84 152.4 0) (fields_autoplaced) (effects (font (size 1.27 1.27)) (justify left))
  (property "Intersheetrefs" "${INTERSHEET_REFS}" (at 243.84 152.4 0) (effects (font (size 1.27 1.27)) (justify left) hide)))
 (symbol (lib_id "power:+3V3") (at 264.16 142.24 0) (unit 1) (in_bom yes) (on_board yes) (dnp no)
  (property "Reference" "#PWR015" (at 264.16 142.24 0) (effects (font (size 1.27 1.27)) hide))
  (property "Value" "+3V3" (at 264.16 138.43 0) (effects (font (size 1.27 1.27))))
  (property "Footprint" "" (at 264.16 142.24 0) (effects (font (size 1.27 1.27)) hide))
  (property "Datasheet" "" (at 264.16 142.24 0) (effects (font (size 1.27 1.27)) hide)) (pin "1"))
 (symbol (lib_id "Device:C") (at 264.16 148.59 0) (unit 1) (in_bom yes) (on_board yes) (dnp no)
  (property "Reference" "C105" (at 266.7 147.32 0) (effects (font (size 1.27 1.27)) (justify left)))
  (property "Value" "1uF" (at 266.7 149.86 0) (effects (font (size 1.27 1.27)) (justify left)))
  (property "Footprint" "Capacitor_SMD:C_0603_1608Metric" (at 264.16 148.59 0) (effects (font (size 1.27 1.27)) hide))
  (property "Datasheet" "~" (at 264.16 148.59 0) (effects (font (size 1.27 1.27)) hide))
  (property "MPN" "GRM188R71C105KA12D" (at 264.16 148.59 0) (effects (font (size 1.27 1.27)) hide))
  (property "Manufacturer" "Murata" (at 264.16 148.59 0) (effects (font (size 1.27 1.27)) hide)) (pin "1") (pin "2"))
 (symbol (lib_id "power:GND") (at 264.16 152.4 0) (unit 1) (in_bom yes) (on_board yes) (dnp no)
  (property "Reference" "#PWR016" (at 264.16 152.4 0) (effects (font (size 1.27 1.27)) hide))
  (property "Value" "GND" (at 264.16 156.21 0) (effects (font (size 1.27 1.27))))
  (property "Footprint" "" (at 264.16 152.4 0) (effects (font (size 1.27 1.27)) hide))
  (property "Datasheet" "" (at 264.16 152.4 0) (effects (font (size 1.27 1.27)) hide)) (pin "1")))
